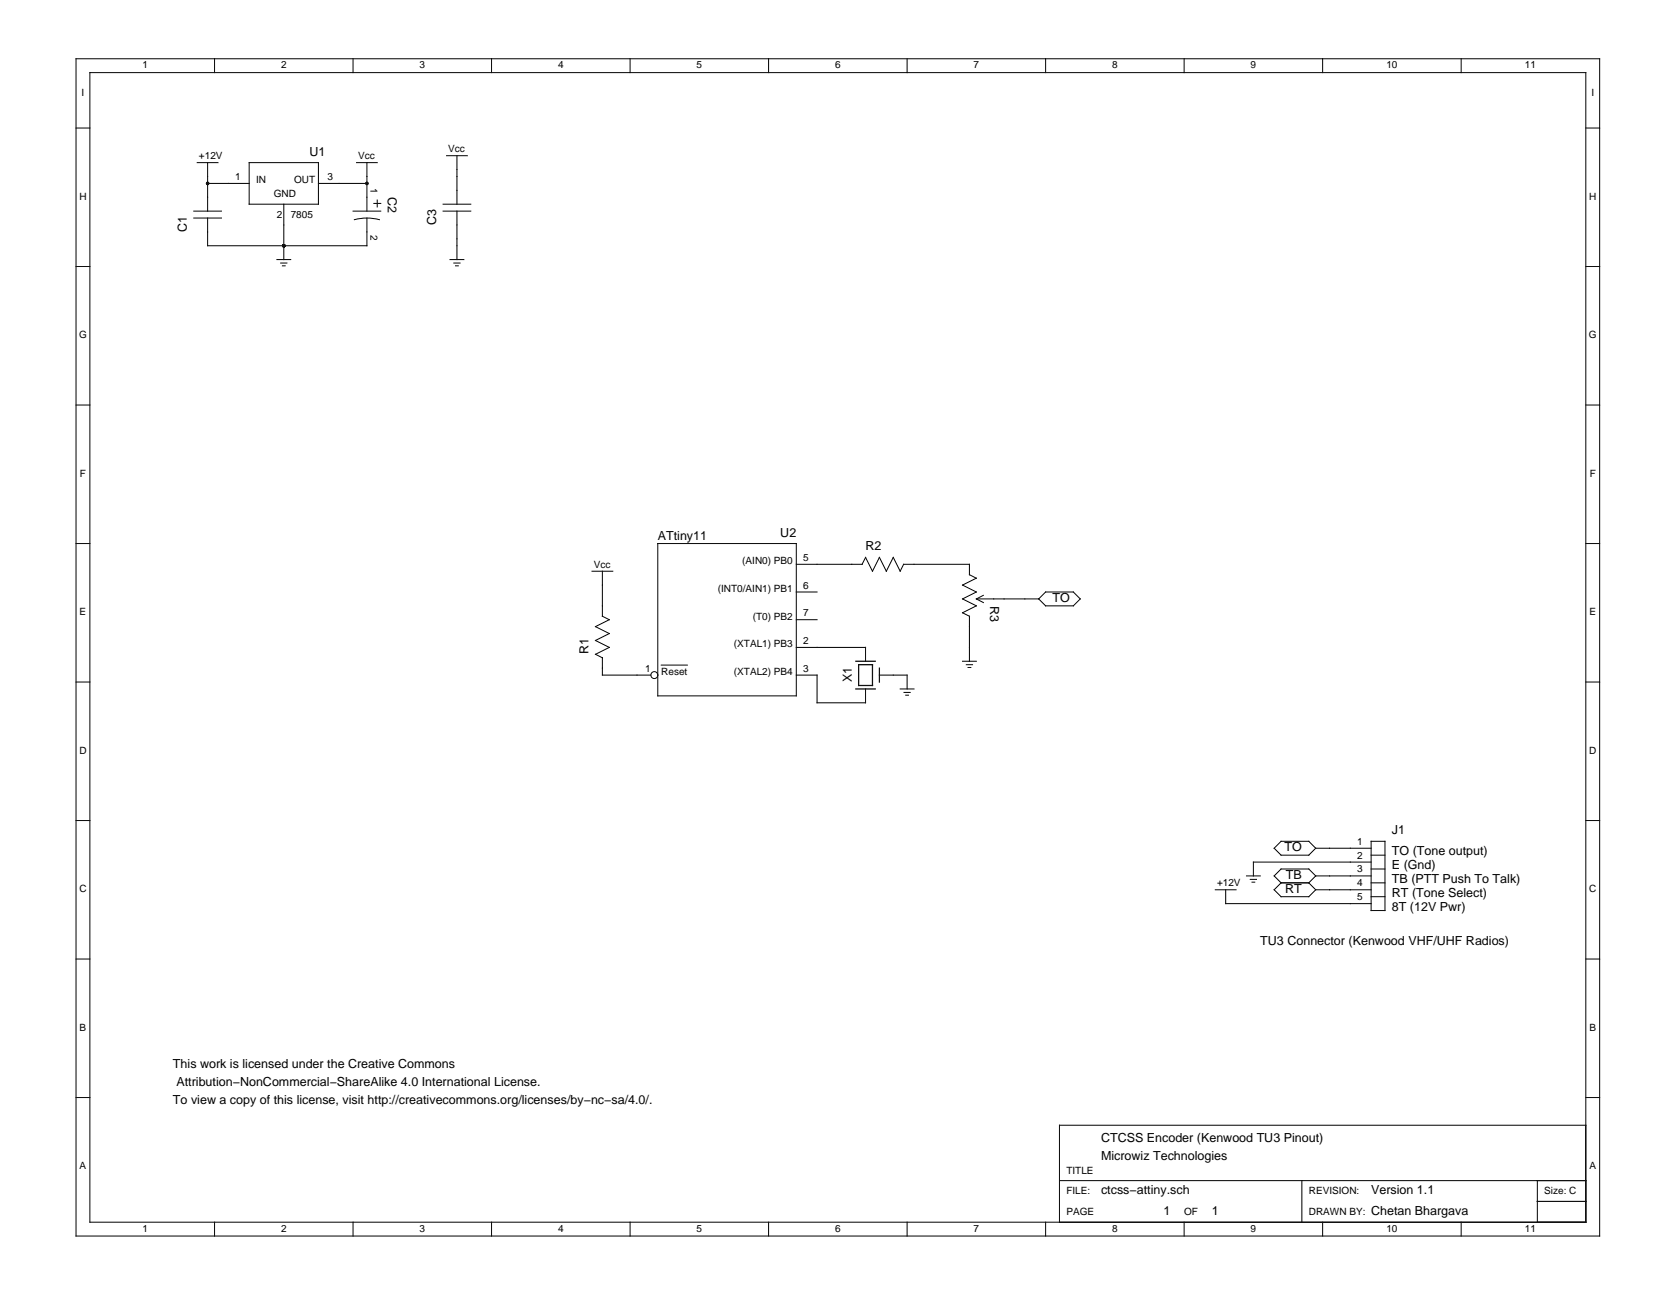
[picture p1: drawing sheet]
<svg xmlns="http://www.w3.org/2000/svg" width="279mm" height="216mm" viewBox="0 0 279 216" stroke-linecap="round" stroke-linejoin="round" font-family="sans-serif">
<g fill="none" stroke="#000" stroke-width=".17">
<path d="M12.7 9.8h254v196.3h-254zM15 12.1h249.4v191.7h-249.4zM35.8 9.8v2.3M58.9 9.8v2.3M81.9 9.8v2.3M105 9.8v2.3M128.1 9.8v2.3M151.2 9.8v2.3M174.3 9.8v2.3M197.4 9.8v2.3M220.5 9.8v2.3M243.6 9.8v2.3"/>
<path d="M12.7 21.3h2.3M32.3 36.4h4.6M32.3 35.2h4.6M32.9 27.1h3.4M34.6 36.4v4.6h26.6v-4.6M34.6 30.6h6.9M34.6 27.1v8.1M41.5 27.1h11.6v6.9h-11.6zM47.3 34v9.3M53.1 30.6h8.1M58.9 35.2h4.6M59.1 36.6a8.1 8.1 0 0 1 4.2 0"/>
<path d="M59.4 27.1h3.5M61.2 27.1v8.1M62.3 33.9h1.2M62.9 33.4v1.1M73.9 34h4.6M73.9 35.2h4.6M74.4 26h3.5M76.2 26v8M76.2 35.2v8.1M264.4 21.3h2.3M12.7 44.4h2.3M46.2 43.3h2.3"/>
<path d="M46.8 43.9h1M47.1 44.3h.4M75 43.3h2.3M75.7 43.9h1M75.9 44.3h.5M264.4 44.4h2.3M12.7 67.5h2.3M264.4 67.5h2.3M12.7 90.6h2.3M98.7 95.2h3.5M100.4 95.2v7.5l1.2 .6-2.3 1.2 2.3 1.1-2.3 1.2 2.3 1.1-2.3 1.2 1.1 .5v3h8.1M109.7 90.6h23v25.4h-23z"/>
<path d="M132.7 98.7h3.5M132.7 94.1h11M143.7 94.1l.6-1.2 1.1 2.3 1.2-2.3 1.2 2.3 1.1-2.3 1.2 2.3 .5-1.1h11v1.7l1.2 .6-2.3 1.1 2.3 1.2-2.3 1.2 2.3 1.1-2.3 1.2 1.1 .5v7.5M162.8 99.9l1.1 .6M163.9 99.3l-1.1 .6h10.4M174.3 98.7h4.6l1.2 1.2-1.2 1.1h-4.6l-1.1-1.1zM264.4 90.6h2.3M12.7 113.7h2.3M110.2 110.9h4.4M132.7 112.6h3.5v4.6h8.1v-2.3M132.7 107.9h11.6v2.3M132.7 103.3h3.5"/>
<path d="M146.6 112.6h4.6v2.3M150.1 114.9h2.3M150.7 115.4h1M151 115.9h.5M160.5 110.2h2.3M161.1 110.8h1M161.4 111.3h.4M264.4 113.7h2.3M12.7 136.8h2.3M264.4 136.8h2.3M12.7 159.9h2.3M202.6 148.3h3.5"/>
<path d="M204.3 148.3v2.4h24.3M207.8 146h2.3M208.4 146.6h1.1M208.7 147.1h.5M212.4 141.4l1.2-1.1h4.6l1.1 1.1-1.1 1.2h-4.6zM213.6 147.2h4.6M213.6 147.2l-1.2 1.1 1.2 1.2h4.6l1.1-1.2M218.2 147.2l1.1 1.1M219.3 146h9.3M219.3 148.3h9.3M219.3 141.4h9.3M219.3 146l-1.1-1.1h-4.6l-1.2 1.1 1.2 1.2"/>
<path d="M219.3 146l-1.1 1.2M228.6 143.7h-19.7v2.3M228.6 144.9h2.3M228.6 147.2h2.3M228.6 142.6h2.3M228.6 149.5h2.3M228.6 140.3h2.3v11.5h-2.3zM264.4 159.9h2.3M12.7 183h2.3M176.6 196.8h87.8M217 196.8v7M256.3 196.8v7"/>
<path d="M264.4 187.6h-87.8v16.2M264.4 183h2.3M35.8 203.8v2.3M58.9 203.8v2.3M81.9 203.8v2.3M105 203.8v2.3M128.1 203.8v2.3M151.2 203.8v2.3M174.3 203.8v2.3M197.4 203.8v2.3M220.5 203.8v2.3M243.6 203.8v2.3"/>
<path d="M256.3 200.3h8.1"/>
<circle cx="109.1" cy="112.6" r=".58"/>
</g>
<g fill="#000">
<circle cx="34.6" cy="30.6" r=".29"/>
<circle cx="61.2" cy="30.6" r=".29"/>
<circle cx="47.3" cy="41" r=".29"/>
</g>
<path d="M142.7 114.9h3.2M142.7 110.2h3.2M143.1 110.8h2.3v3.5h-2.3zM146.6 111.4v2.3" fill="none" stroke="#000" stroke-width=".21"/>
<g font-size="2.1">
<text x="51.6" y="26">U1</text>
<text x="64.6" y="32.9" transform="rotate(90 64.6 32.9)">C2</text>
<text x="31.1" y="38.7" transform="rotate(-90 31.1 38.7)">C1</text>
<text x="72.7" y="37.5" transform="rotate(-90 72.7 37.5)">C3</text>
<text x="130.1" y="89.5">U2</text>
<text x="109.7" y="90">ATtiny11</text>
<text x="144.3" y="91.8">R2</text>
<text x="165.1" y="101" transform="rotate(90 165.1 101)">R3</text>
<text x="175.5" y="100.4">TO</text>
<text x="98.1" y="109.1" transform="rotate(-90 98.1 109.1)">R1</text>
<text x="142" y="113.7" transform="rotate(-90 142 113.7)">X1</text>
<text x="214.1" y="142">TO</text>
<text x="232" y="139.1">J1</text>
<text x="232" y="142.6">TO (Tone output)</text>
<text x="214.3" y="148.9">RT</text>
<text x="214.4" y="146.6">TB</text>
<text x="232" y="144.9">E (Gnd)</text>
<text x="232" y="149.5">RT (Tone Select)</text>
<text x="232" y="147.2">TB (PTT Push To Talk)</text>
<text x="232" y="151.8">8T (12V Pwr)</text>
<text x="210.1" y="157.6">TU3 Connector (Kenwood VHF/UHF Radios)</text>
<text x="28.8" y="178.1">This work is licensed under the Creative Commons</text>
<text x="28.8" y="184.1">To view a copy of this license, visit http://creativecommons.org/licenses/by−nc−sa/4.0/.</text>
<text x="29.4" y="181.1">Attribution−NonCommercial−ShareAlike 4.0 International License.</text>
<text x="183.5" y="190.4">CTCSS Encoder (Kenwood TU3 Pinout)</text>
<text x="183.5" y="193.4">Microwiz Technologies</text>
<text x="183.5" y="199.1">ctcss−attiny.sch</text>
<text x="193.9" y="202.6">1</text>
<text x="202" y="202.6">1</text>
<text x="228.6" y="202.6">Chetan Bhargava</text>
<text x="228.6" y="199.1">Version 1.1</text>
</g>
<g font-size="1.7">
<text x="23.8" y="11.4">1</text>
<text x="46.8" y="11.4">2</text>
<text x="69.9" y="11.4">3</text>
<text x="93" y="11.4">4</text>
<text x="116.1" y="11.4">5</text>
<text x="139.2" y="11.4">6</text>
<text x="162.3" y="11.4">7</text>
<text x="185.4" y="11.4">8</text>
<text x="208.5" y="11.4">9</text>
<text x="231.1" y="11.4">10</text>
<text x="254.2" y="11.4">11</text>
<text x="13.6" y="16">I</text>
<text x="265.3" y="16">I</text>
<text x="33.2" y="26.5">+12V</text>
<text x="59.7" y="26.5">Vcc</text>
<text x="74.7" y="25.4">Vcc</text>
<text x="13.2" y="33.3">H</text>
<text x="39.2" y="30">1</text>
<text x="42.7" y="30.6">IN</text>
<text x="45.6" y="32.9">GND</text>
<text x="49" y="30.6">OUT</text>
<text x="54.6" y="30">3</text>
<text x="61.7" y="31.4" transform="rotate(90 61.7 31.4)">1</text>
<text x="264.9" y="33.3">H</text>
<text x="46.2" y="36.4">2</text>
<text x="48.5" y="36.4">7805</text>
<text x="61.7" y="39.2" transform="rotate(90 61.7 39.2)">2</text>
<text x="13.2" y="56.4">G</text>
<text x="264.9" y="56.4">G</text>
<text x="13.3" y="79.5">F</text>
<text x="265" y="79.5">F</text>
<text x="99" y="94.7">Vcc</text>
<text x="123.7" y="94.1">(AIN0) PB0</text>
<text x="133.9" y="93.5">5</text>
<text x="119.7" y="98.7">(INT0/AIN1) PB1</text>
<text x="133.9" y="98.1">6</text>
<text x="13.3" y="102.6">E</text>
<text x="122.3" y="107.9">(XTAL1) PB3</text>
<text x="125.5" y="103.3">(T0) PB2</text>
<text x="133.9" y="107.4">2</text>
<text x="133.9" y="102.7">7</text>
<text x="265" y="102.6">E</text>
<text x="107.6" y="112">1</text>
<text x="110.2" y="112.6">Reset</text>
<text x="122.3" y="112.6">(XTAL2) PB4</text>
<text x="133.9" y="112">3</text>
<text x="13.2" y="125.7">D</text>
<text x="264.9" y="125.7">D</text>
<text x="226.3" y="143.1">2</text>
<text x="226.3" y="140.8">1</text>
<text x="13.2" y="148.8">C</text>
<text x="202.9" y="147.8">+12V</text>
<text x="226.3" y="145.5">3</text>
<text x="226.3" y="147.8">4</text>
<text x="264.9" y="148.8">C</text>
<text x="226.3" y="150.1">5</text>
<text x="13.3" y="171.9">B</text>
<text x="265" y="171.9">B</text>
<text x="13.3" y="195">A</text>
<text x="177.8" y="195.7">TITLE</text>
<text x="265" y="195">A</text>
<text x="177.8" y="199.1">FILE:</text>
<text x="177.8" y="202.6">PAGE</text>
<text x="197.4" y="202.6">OF</text>
<text x="218.2" y="199.1">REVISION:</text>
<text x="218.2" y="202.6">DRAWN BY:</text>
<text x="257.4" y="199.1">Size: C</text>
<text x="23.8" y="205.3">1</text>
<text x="46.8" y="205.3">2</text>
<text x="69.9" y="205.3">3</text>
<text x="93" y="205.3">4</text>
<text x="116.1" y="205.3">5</text>
<text x="139.2" y="205.3">6</text>
<text x="162.3" y="205.3">7</text>
<text x="185.4" y="205.3">8</text>
<text x="208.5" y="205.3">9</text>
<text x="231.1" y="205.3">10</text>
<text x="254.2" y="205.3">11</text>
</g>
</svg>
